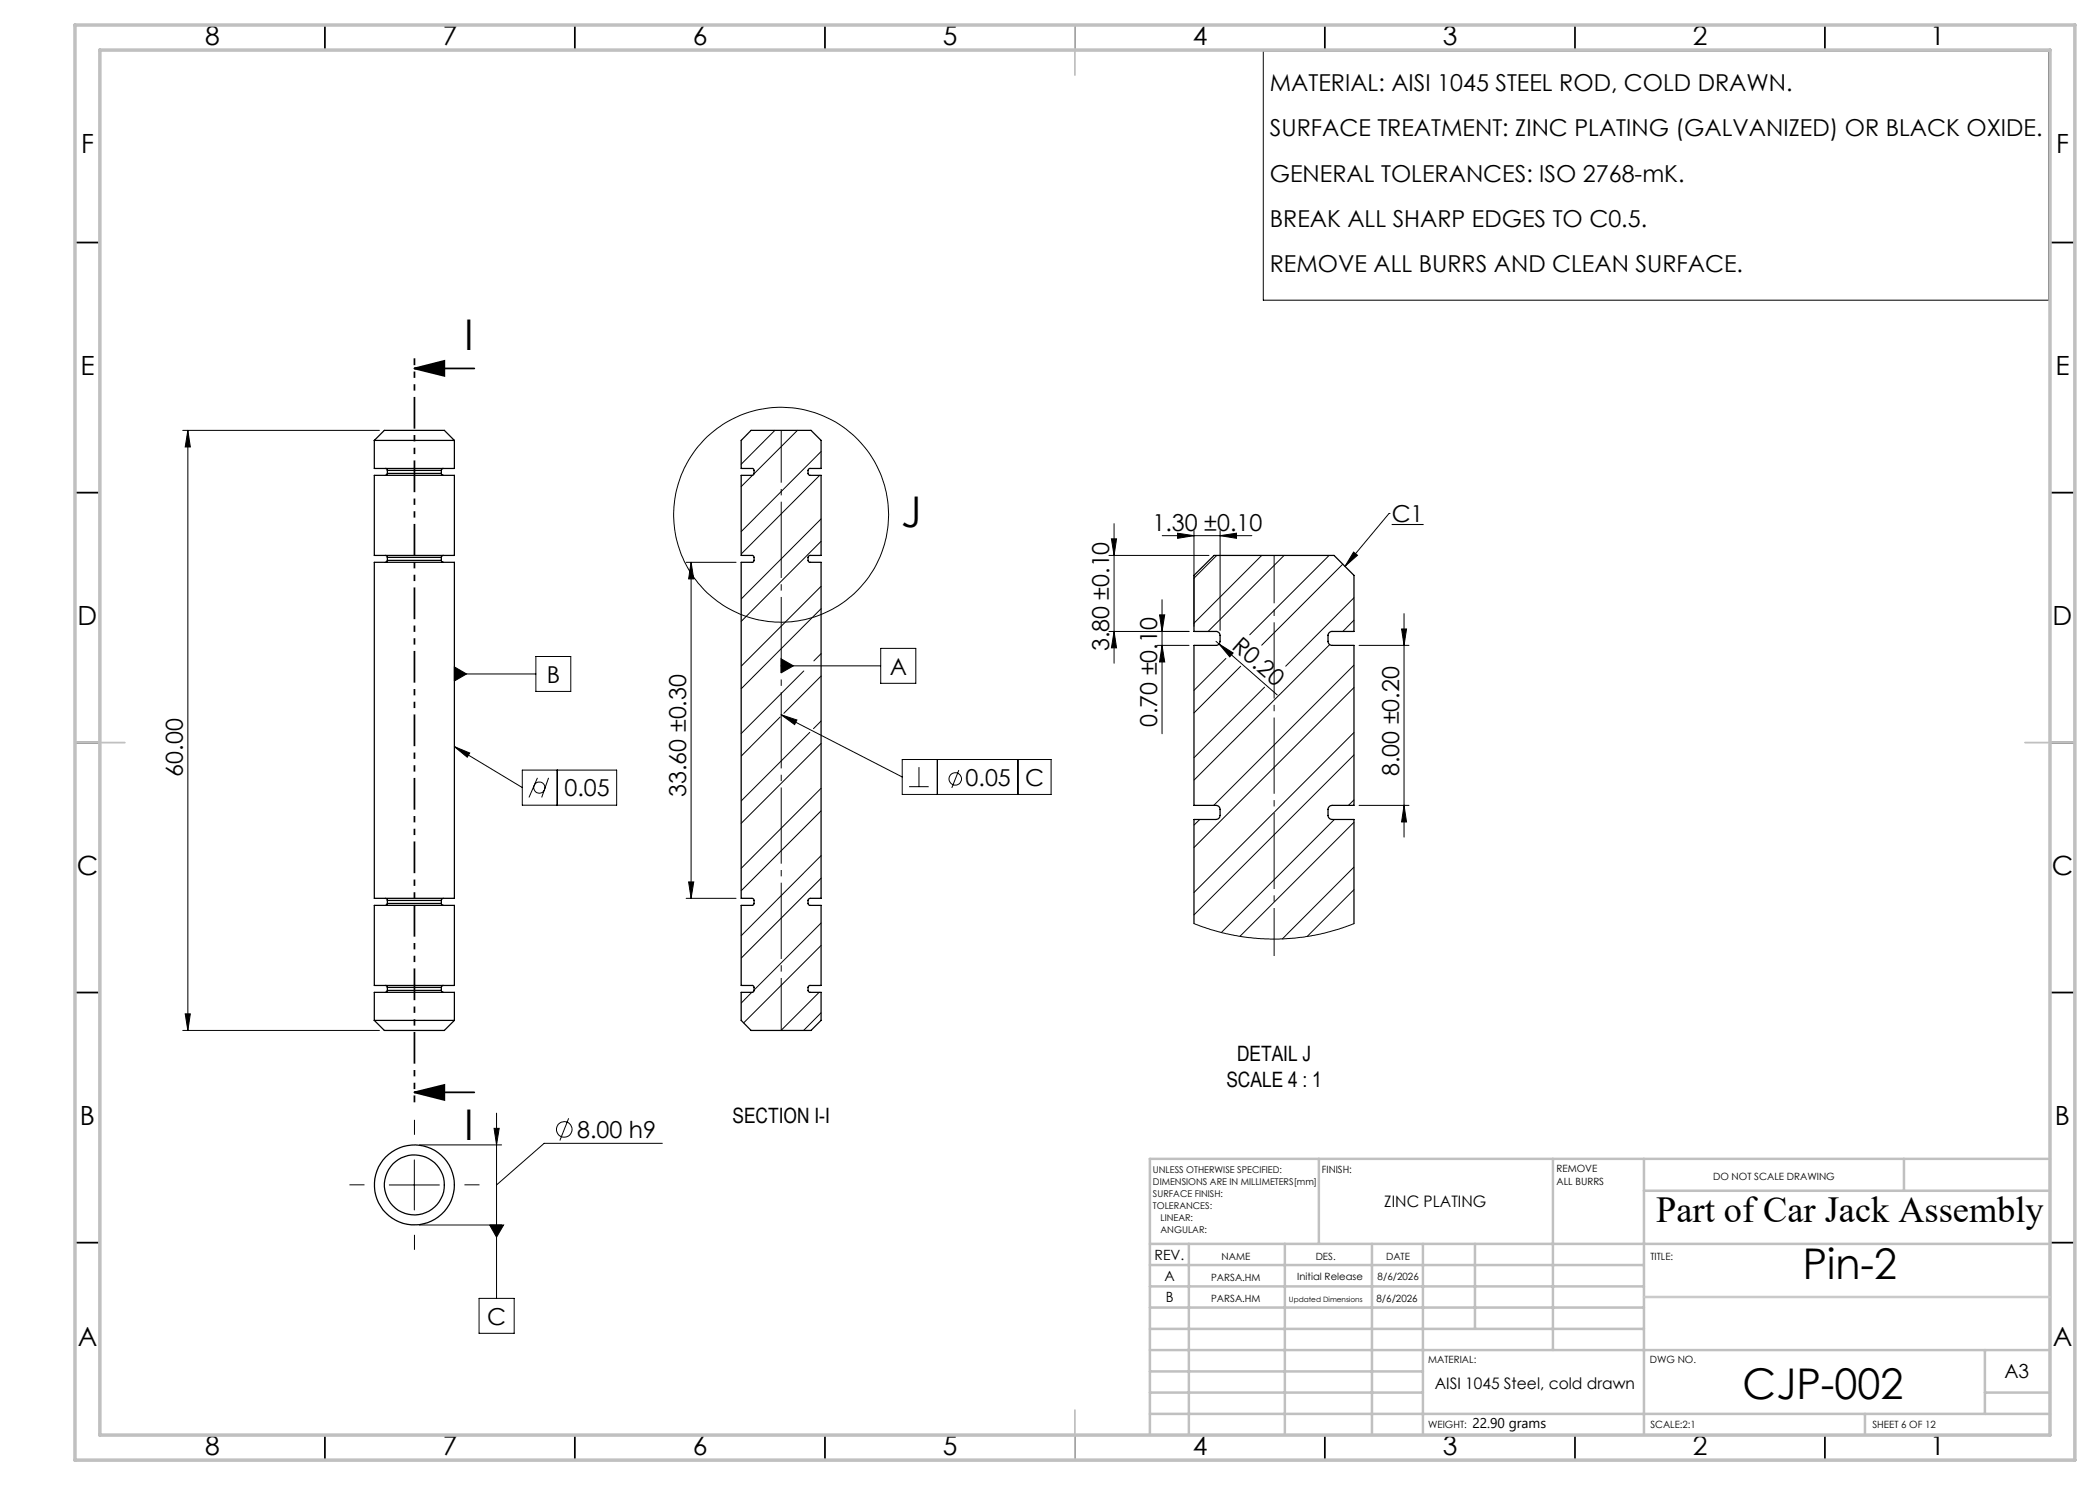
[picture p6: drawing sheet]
<svg xmlns="http://www.w3.org/2000/svg" width="420mm" height="297mm" viewBox="0 0 420 297" stroke-linecap="round" stroke-linejoin="round" font-family="sans-serif">
<g fill="none" stroke="#000" stroke-width=".25">
<path d="M74.9 95.1h16v16h-16zM74.9 88.1h16M74.9 88.1v5.6h16v-5.6M74.9 88.1l2-2h12l2 2M77.1 93.7h.2l.2 .4M77.5 94.7l-.1 .3-.3 .1M77.5 94.1h10.8M77.5 94.7h10.8M77.5 94.1v.6M88.3 94.7l.1 .3 .3 .1M88.3 94.1v.6M88.7 93.7h-.3l-.1 .4"/>
<path d="M150.2 86.1h12l2 2v5.6h-2.3l-.3 .4v.7l.3 .2 2.3 .1v16h-2.2l-.4 .4v.6l.3 .4h2.3v67.2h-2.2l-.3 .1-.1 .3v.7l.3 .2 2.3 .1v16h-2.3l-.3 .4v.7l.3 .2 2.3 .1v5.6l-2 2h-12l-2-2v-5.6h2.3l.3-.3v-.8l-.2-.3h-2.4v-16h2.3l.3-.3v-.8l-.2-.3h-2.4v-67.2h2.4l.2-.4v-.7l-.3-.3h-2.3v-16h2.3l.3-.3v-.8l-.2-.3h-2.4v-5.6zM74.9 112.5h16v67.2h-16zM77.1 111.1l.3 .1 .1 .3M77.5 112.1l-.1 .3-.3 .1M77.5 112.1h10.8M77.5 111.5h10.8M77.5 111.5v.6M88.3 112.1l.1 .3 .3 .1M88.3 111.5v.6M88.7 111.1l-.3 .1-.1 .3M77.1 179.7l.3 .1 .1 .3M88.7 179.7l-.4 .1v.3"/>
<path d="M74.9 181.1h16v16h-16zM77.1 197.1l.3 .1 .1 .3M77.5 198.1l-.1 .3-.3 .1M77.5 180.7l-.1 .3-.3 .1M77.5 198.1h10.8M77.5 197.5h10.8M77.5 180.7h10.8M77.5 180.1h10.8M77.5 180.1v.6M77.5 197.5v.6M88.3 198.1l.1 .3 .3 .1M88.3 180.7l.1 .3 .3 .1"/>
<path d="M88.3 180.1v.6M88.3 197.5v.6M88.7 197.1h-.2l-.2 .4M238.8 184.7v-20.8h4.4a.85 .85 0 0 0 .8-.8v-1.2a.85 .85 0 0 0-.8-.8h-4.4v-32h4.4a.78 .78 0 0 0 .8-.8v-1.2a.78 .78 0 0 0-.8-.8h-4.4v-11.2l4-4h24l4 4v11.2h-4.4a.78 .78 0 0 0-.8 .8v1.2a.78 .78 0 0 0 .8 .8h4.4v32h-4.4a.85 .85 0 0 0-.8 .8v1.2a.85 .85 0 0 0 .8 .8h4.4v20.8M74.9 204.1v-5.6h16v5.6M74.9 204.1h16M74.9 204.1l2 2h12l2-2"/>
<circle cx="82.9" cy="237" r="6"/>
<circle cx="82.9" cy="237" r="8"/>
</g>
<g fill="none" stroke="#000" stroke-width=".2">
<path d="M252.7 10.2h157v49.8h-157zM36.5 86.1h39.4M37.6 86.1l.5 3.3h-1.1zM37.6 86.1v120M150.5 95.1l-2.3 2.2M155 86.1l-6.8 6.7M159.5 86.1l-8.7 8.7M163.9 95.1l-15.7 15.7M164.2 90.3l-16 16M137.2 112.5h10M138.2 112.5l.5 3.3h-1zM138.2 112.5v67.2"/>
<path d="M164.2 103.8l-16 16M164.2 117.3l-16 15.9M164.2 108.3l-16 16M221.8 111.1h20M222.3 107.8h1l-.5 3.3zM222.8 104.7v27.9M232.4 119.9v26.9M232.4 107.1h18M235.5 106.6l3.3 .5-3.3 .6zM238.8 106.1v19.2M243.3 111.1l-4.5 4.5M244 107.1l3.3-.5v1.1z"/>
<path d="M244 106.1v20M252.3 111.1l-13.5 13.5M256.8 111.1l-15.2 15.2M265.8 111.1l-15.9 15.9M268.6 112.8l-16.3 16.2M270.7 110.4l.8 .7-2.5 2.2zM270.8 119.6l-13.7 13.6M277.8 102.7h.1M277.8 102.7l-8.8 10.6M90.9 133.4l2.4 1.4-2.4 1.4zM90.9 134.8h16.3M107.2 131.3h7v7h-7z"/>
<path d="M156.2 131.8l2.5 1.4-2.5 1.4zM156.2 133.2h19.9M160.8 134.2l-12.6 12.5M164.2 130.7l-1.4 1.5M164.2 121.7l-16 16.1M164.2 135.2l-7.4 7.5M176.1 129.7h7.1v7h-7.1zM221.8 126.3h16M222.8 126.3l.5 3.3h-1zM231.4 129.1h6.4M231.9 123h1l-.5 3.3zM232.4 129.1l.5 3.3h-1z"/>
<path d="M238.8 129.1h.1M243.2 128.3l.6 .5M243.8 128.8l2.8 1.8-.6 .8zM243.8 128.8l11.6 10.2M245.2 131.7l-6.4 6.4M248.1 133.2l-9.3 9.4M252.9 137.4l-14.1 14.1M265.9 128.9l-27.1 27.1M270.8 133l-28.1 28.1M270.8 124l-2.2 2.3M270.8 137.5l-32 32M271.8 129.1h10"/>
<path d="M280.3 125.8h1l-.5 3.3zM280.8 122.7v44.7M90.9 149.3l3 1.3-.4 .8zM90.9 149.3l13.6 8.2M104.5 154h18.8v7h-18.8zM107.5 155.6l-1.7 3.9M109.7 155.6l-1.4 3.9M111.4 154v7M156 143.4l-7.8 7.8M156.2 142.9l3.2 1.1-.5 .9zM156.2 142.9l24.2 12.5M162 146.5l-13.8 13.7"/>
<path d="M164.2 144.2l-1.5 1.5M164.2 157.7l-16 16M164.2 148.7l-16 16M180.4 151.9h29.8v7h-29.8zM181.8 157.3h3.9M183.8 153.4v3.9M187.5 151.9v7M191.8 154l-1.4 3.6M203.6 151.9v7M270.8 146.5l-32 32M270.8 160l-1.1 1.1M270.8 151l-32 32"/>
<path d="M137.2 179.7h10M137.7 176.4h1l-.5 3.3zM164.2 171.1l-16 16M164.2 162.2l-16 15.9M164.2 175.6l-16 16M240 163.9l-1.2 1.1M266.9 163.9l-22.6 22.6M270.8 173.4l-14.3 14.4M270.8 164.5l-22.8 22.8M270.8 177.9l-9.4 9.4M271.8 161.1h10M280.8 161.1l.5 3.3h-1z"/>
<path d="M150.4 198.5l-2.2 2.1M163.8 198.5l-7.6 7.6M164.2 184.6l-13.4 13.4M164.2 189.1l-15.5 15.5M238.8 184.7l3.2 1.2 4.3 1.1 3.5 .5 4.2 .3 4.8-.2 4.2-.6 4.8-1.2 3-1.1M36.5 206.1h39.4M37 202.8h1.1l-.5 3.3zM164.2 202.6l-3.5 3.5M77.9 237h10M82.9 232v10M83.9 229h16.4M98.8 225.7h1l-.5 3.3z"/>
<path d="M99.3 222.6v37.1M113.7 223.7l-1.7 4.4M132.5 228.7h-23.7l-9.5 8.3M83.9 245h16.4M95.8 259.7h7v7h-7zM97.9 245h2.8l-1.4 2.4z"/>
<circle cx="156.2" cy="103" r="21.5"/>
<circle cx="107.9" cy="157.5" r="1.13"/>
<circle cx="191.1" cy="155.8" r="1.24"/>
<circle cx="112.8" cy="225.9" r="1.56"/>
</g>
<path d="M278.3 104.9h6.4" fill="none" stroke="#000" stroke-width=".21"/>
<g fill="none" stroke="#000" stroke-width=".35">
<path d="M65 5v5M115 5v5M165 5v5M215 5v5M265 5v5M315 5v5M365 5v5M15 48.5h5M410 48.5h5M82.9 73.7l6-1.5v3zM82.9 73.7h12M15 98.5h5"/>
<path d="M410 98.5h5M15 148.5h5M410 148.5h5M15 198.5h5M410 198.5h5M82.9 218.5l6-1.5v3zM82.9 218.5h12M15 248.5h5M410 248.5h5M65 287v5M115 287v5M165 287v5"/>
<path d="M215 287v5M265 287v5M315 287v5M365 287v5"/>
</g>
<path d="M72.9 237h-3M82.9 227v-3M92.9 237h3M82.9 247v3" fill="none" stroke="#000" stroke-width=".2" stroke-dasharray="15.2 1.3 1.3 1.3" stroke-linecap="butt"/>
<path d="M82.9 71.7v148.8" fill="none" stroke="#000" stroke-width=".35" stroke-dasharray="6.3 1.3 1.3 1.3 1.3 1.3" stroke-dashoffset="5" stroke-linecap="butt"/>
<path d="M156.2 86.1v120" fill="none" stroke="#000" stroke-width=".2" stroke-dasharray="15.2 1.3 1.3 1.3" stroke-dashoffset="4.8" stroke-linecap="butt"/>
<path d="M254.8 111.1v80.1" fill="none" stroke="#000" stroke-width=".2" stroke-dasharray="15.2 1.3 1.3 1.3" stroke-dashoffset="5.7" stroke-linecap="butt"/>
<path d="M215 5v10M15 148.5h10M405 148.5h10M215 282v10" fill="none" stroke="#c0c0c0" stroke-width=".35"/>
<g fill="none" stroke="#c0c0c0" stroke-width=".5">
<path d="M263.8 231.8v17M310.6 231.8v38.2M328.8 231.8v55.2M328.8 238.2h81.2M380.8 231.8v6.4M410 231.8h-180v55.2M230 248.8h180M230 257.3h98.8M230 253h98.8M237.8 248.8v38.2M257 248.8v38.2M274.4 248.8v38.2"/>
<path d="M284.6 248.8v38.2M295 248.8v17M230 265.8h98.8M230 261.5h98.8M230 278.5h54.6M230 274.3h54.6M230 270h180M397 278.5h13M397 270v12.8M230 282.8h180M373 282.8v4.2"/>
</g>
<path d="M15 5h400v287h-400zM20 10h390v277h-390z" fill="none" stroke="#c0c0c0" stroke-width=".7"/>
<path d="M328.8 259.4h81.2" fill="none" stroke="#c3c8d2" stroke-width=".5"/>
<g fill="#000">
<path d="M270.7 110.4l.8 .7-2.5 2.2zM243.8 128.8l2.8 1.8-.6 .8z"/>
<path d="M82.9 73.7l6-1.5v3zM82.9 218.5l6-1.5v3z"/>
<path d="M138.2 112.5l.5 3.3h-1zM137.7 176.4h1l-.5 3.3zM231.9 123h1l-.5 3.3zM232.4 129.1l.5 3.3h-1zM280.3 125.8h1l-.5 3.3zM280.8 161.1l.5 3.3h-1z"/>
<path d="M235.5 106.6l3.3 .5-3.3 .6zM244 107.1l3.3-.5v1.1z"/>
<path d="M90.9 149.3l3 1.3-.4 .8zM90.9 133.4l2.4 1.4-2.4 1.4zM98.8 225.7h1l-.5 3.3zM97.9 245h2.8l-1.4 2.4zM156.2 142.9l3.2 1.1-.5 .9zM156.2 131.8l2.5 1.4-2.5 1.4z"/>
<path d="M37 202.8h1.1l-.5 3.3zM37.6 86.1l.5 3.3h-1.1zM222.8 126.3l.5 3.3h-1zM222.3 107.8h1l-.5 3.3z"/>
</g>
<g font-size="8.5">
<text x="92.8" y="69.9">I</text>
<text x="180.2" y="105.3">J</text>
<text x="92.8" y="228">I</text>
<text x="360.6" y="255.9">Pin-2</text>
<text x="348.5" y="279.7">CJP-002</text>
</g>
<text font-size="7.3" x="331.3" y="244.4">Part of Car Jack Assembly</text>
<g font-size="5.3">
<text x="41" y="8.9">8</text>
<text x="88.5" y="8.9">7</text>
<text x="138.5" y="8.9">6</text>
<text x="188.5" y="8.9">5</text>
<text x="238.5" y="8.9">4</text>
<text x="288.5" y="8.9">3</text>
<text x="338.5" y="8.9">2</text>
<text x="386" y="8.9">1</text>
<text x="16.2" y="30.7">F</text>
<text x="411.2" y="30.7">F</text>
<text x="16.1" y="74.9">E</text>
<text x="411.1" y="74.9">E</text>
<text x="15.5" y="124.9">D</text>
<text x="410.5" y="124.9">D</text>
<text x="15.4" y="174.9">C</text>
<text x="410.4" y="174.9">C</text>
<text x="16" y="224.9">B</text>
<text x="411" y="224.9">B</text>
<text x="15.5" y="269.2">A</text>
<text x="410.5" y="269.2">A</text>
<text x="41" y="290.9">8</text>
<text x="88.5" y="290.9">7</text>
<text x="138.5" y="290.9">6</text>
<text x="188.5" y="290.9">5</text>
<text x="238.5" y="290.9">4</text>
<text x="288.5" y="290.9">3</text>
<text x="338.5" y="290.9">2</text>
<text x="386" y="290.9">1</text>
</g>
<g font-size="4.7">
<text x="254" y="18.2">MATERIAL: AISI 1045 STEEL ROD, COLD DRAWN.</text>
<text x="254" y="27.3">SURFACE TREATMENT: ZINC PLATING (GALVANIZED) OR BLACK OXIDE.</text>
<text x="254" y="36.3">GENERAL TOLERANCES: ISO 2768-mK.</text>
<text x="254" y="45.4">BREAK ALL SHARP EDGES TO C0.5.</text>
<text x="254" y="54.4">REMOVE ALL BURRS AND CLEAN SURFACE.</text>
<text x="230.5" y="106.1">1.30 ±0.10</text>
<text x="278.3" y="104.4">C1</text>
<text x="221.8" y="130.3" transform="rotate(-90 221.8 130.3)">3.80 ±0.10</text>
<text x="246.1" y="129.6" transform="rotate(41 246.1 129.6)">R0.20</text>
<text x="109.3" y="136.5">B</text>
<text x="177.9" y="134.9">A</text>
<text x="231.4" y="145.4" transform="rotate(-90 231.4 145.4)">0.70 ±0.10</text>
<text x="36.6" y="155.3" transform="rotate(-90 36.6 155.3)">60.00</text>
<text x="279.8" y="155.2" transform="rotate(-90 279.8 155.2)">8.00 ±0.20</text>
<text x="112.9" y="159.3">0.05</text>
<text x="137.2" y="159.4" transform="rotate(-90 137.2 159.4)">33.60 ±0.30</text>
<text x="193.1" y="157.1">0.05</text>
<text x="205" y="157.1">C</text>
<text x="115.4" y="227.6">8.00 h9</text>
<text x="97.4" y="264.9">C</text>
</g>
<g font-size="4.2">
<text x="247.4" y="212.1">DETAIL J</text>
<text x="245.3" y="217.4">SCALE 4 : 1</text>
<text x="146.5" y="224.5">SECTION I-I</text>
</g>
<text font-size="3.9" x="400.9" y="275.5">A3</text>
<g font-size="3.2">
<text x="276.9" y="241.4">ZINC PLATING</text>
<text x="287" y="277.9">AISI 1045 Steel, cold drawn</text>
</g>
<g font-size="2.8">
<text x="230.9" y="252">REV.</text>
<text x="232.9" y="256.1">A</text>
<text x="233.2" y="260.4">B</text>
<text x="294.5" y="285.7">22.90 grams</text>
</g>
<g font-size="2">
<text x="264.4" y="234.6">FINISH:</text>
<text x="311.3" y="234.5">REMOVE</text>
<text x="311.3" y="237">ALL BURRS</text>
<text x="342.6" y="236">DO NOT SCALE DRAWING</text>
<text x="244.3" y="252">NAME</text>
<text x="263.2" y="251.9">DES.</text>
<text x="277.2" y="251.9">DATE</text>
<text x="330.1" y="251.9">TITLE:</text>
<text x="242.2" y="256.1">PARSA.HM</text>
<text x="259.5" y="256">Initial Release</text>
<text x="275.5" y="255.9">8/6/2026</text>
<text x="242.2" y="260.3">PARSA.HM</text>
<text x="275.3" y="260.3">8/6/2026</text>
<text x="285.6" y="272.5">MATERIAL:</text>
<text x="330" y="272.5">DWG NO.</text>
<text x="285.6" y="285.6">WEIGHT:</text>
<text x="330.1" y="285.6">SCALE:2:1</text>
<text x="374.5" y="285.6">SHEET 6 OF 12</text>
</g>
<g font-size="1.9">
<text x="230.6" y="234.5">UNLESS OTHERWISE SPECIFIED:</text>
<text x="230.6" y="236.9">DIMENSIONS ARE IN MILLIMETERS[mm]</text>
<text x="230.6" y="239.3">SURFACE FINISH:</text>
<text x="230.6" y="241.7">TOLERANCES:</text>
<text x="232.1" y="244.1">LINEAR:</text>
<text x="232.1" y="246.5">ANGULAR:</text>
</g>
<text font-size="1.5" x="257.8" y="260.3">Updated Dimensions</text>
</svg>
